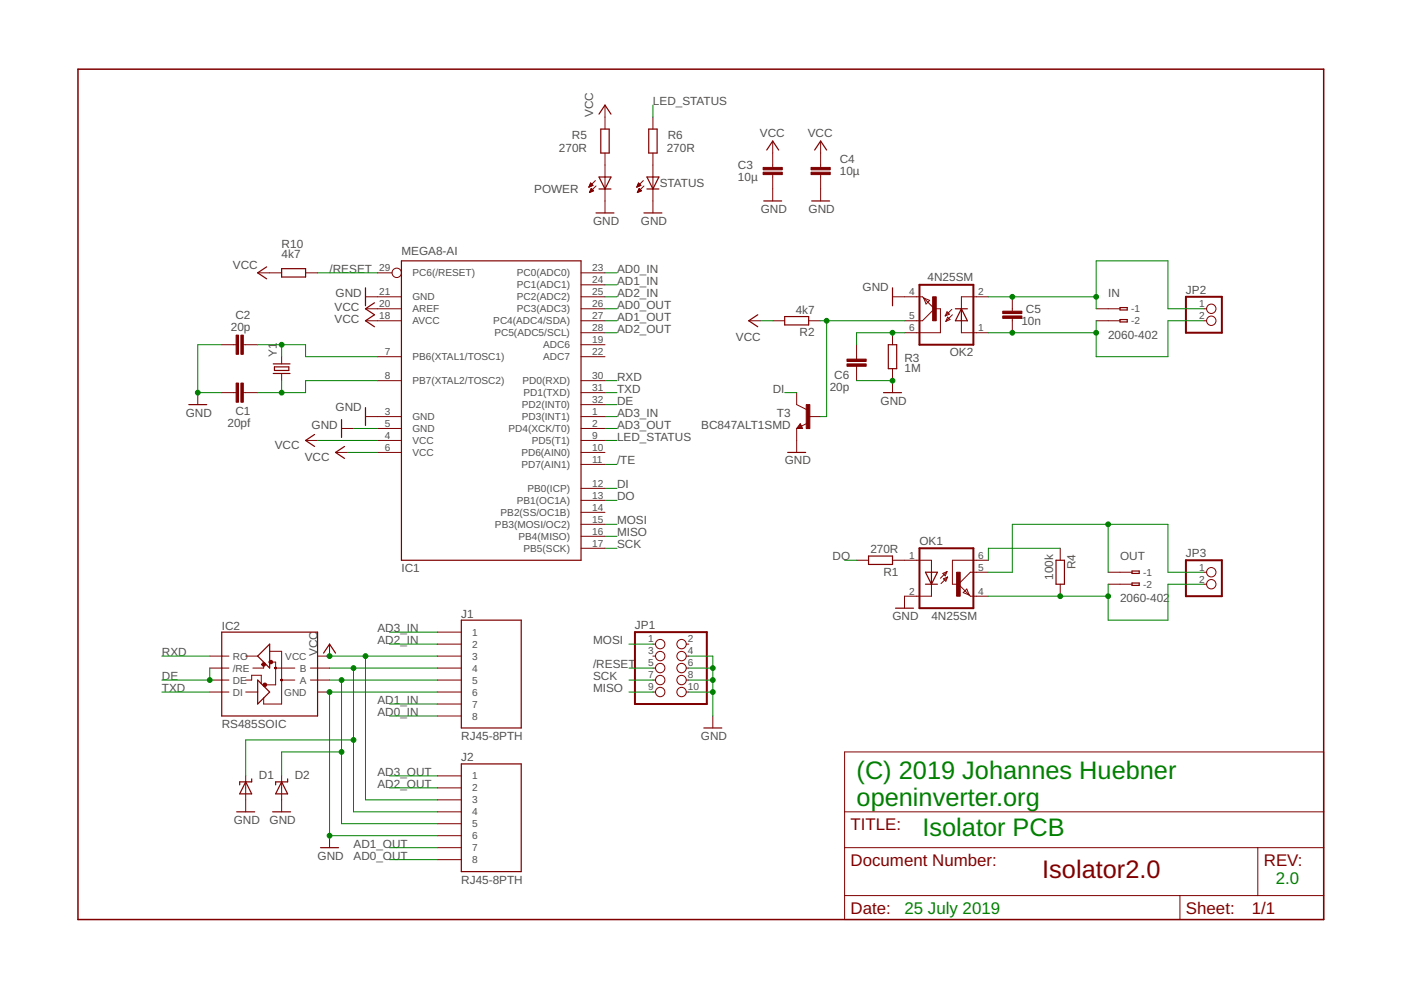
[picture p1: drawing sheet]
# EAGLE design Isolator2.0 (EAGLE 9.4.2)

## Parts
C1  20pf  C-EUC0805  [C0805]
C2  20p  C-EUC0805  [C0805]
C3  10µ  C-EUC0805  [C0805]
C4  10µ  C-EUC0805  [C0805]
C5  10n  C-EUC0805  [C0805]
C6  20p  C-EUC0805  [C0805]
D1  SUPPRESSOR-SMBJ  [SMBJ]
D2  SUPPRESSOR-SMBJ  [SMBJ]
IC1  MEGA8-AI  [TQFP32-08]
IC2  RS485SOIC  [SO08]
IN  2060-402  [2060-402]
J1  RJ45-8PTH  [RJ45-8]
J2  RJ45-8PTH  [RJ45-8]
JP1  PINHD-2X5  [2X05]
JP2  PINHD-1X2  [1X02]
JP3  PINHD-1X2  [1X02]
OK1  4N25SM  [DIL6-SMD]
OK2  4N25SM  [DIL6-SMD]
OUT  2060-402  [2060-402]
POWER  LEDCHIP-LED0805  [CHIP-LED0805]
R1  270R  R-EU_M0805  [M0805]
R2  4k7  R-EU_M0805  [M0805]
R3  1M  R-EU_M0805  [M0805]
R4  100k  R-EU_M0805  [M0805]
R5  270R  R-EU_M0805  [M0805]
R6  270R  R-EU_M0805  [M0805]
R10  4k7  R-EU_M0805  [M0805]
STATUS  LEDCHIP-LED0805  [CHIP-LED0805]
T3  BC847ALT1SMD  [SOT23]
Y1  CRYSTAL10.5X4.8  [CRYSTAL-SMD-10.5X4.8-2PIN]

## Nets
/RESET: IC1.29(PC6(/RESET)) JP1.5 R10.2
/TE: IC1.11(PD7(AIN1))
AD0_IN: IC1.23(PC0(ADC0)) J1.8
AD0_OUT: IC1.26(PC3(ADC3)) J2.8
AD1_IN: IC1.24(PC1(ADC1)) J1.7
AD1_OUT: IC1.27(PC4(ADC4/SDA)) J2.7
AD2_IN: IC1.25(PC2(ADC2)) J1.2
AD2_OUT: IC1.28(PC5(ADC5/SCL)) J2.2
AD3_IN: IC1.1(PD3(INT1)) J1.1
AD3_OUT: IC1.2(PD4(XCK/T0)) J2.1
DE: IC1.32(PD2(INT0)) IC2.2(/RE) IC2.3(DE)
DI: IC1.12(PB0(ICP)) T3.3(C)
DO: IC1.13(PB1(OC1A)) R1.2
GND: C1.1 C2.1 C3.2 C4.2 C6.1 D1.A D2.A IC1.3(GND) IC1.5(GND) IC1.21(GND) IC2.5(GND) J1.6 J2.6 JP1.4 JP1.6 JP1.8 JP1.10 OK1.2(C) OK2.4(EMI) POWER.C R3.2 STATUS.C T3.2(E)
LED_STATUS: IC1.9(PD5(T1)) R6.2
MISO: IC1.16(PB4(MISO)) JP1.9
MOSI: IC1.15(PB3(MOSI/OC2)) JP1.1
N$1: OK1.1(A) R1.1
N$2: C6.2 OK2.6(BAS) R3.1
N$3: OK2.5(COL) R2.1 T3.1(B)
N$4: OK1.6(BAS) R4.1
N$5: D1.C IC2.7(B) J1.4 J2.4
N$6: JP3.2 OK1.4(EMI) OUT.P22(B-2) R4.2
N$7: D2.C IC2.6(A) J1.5 J2.5
N$8: POWER.A R5.1
N$9: R6.1 STATUS.A
N$10: C2.2 IC1.7(PB6(XTAL1/TOSC1)) Y1.P$2
N$11: C1.2 IC1.8(PB7(XTAL2/TOSC2)) Y1.P$1
N$12: C5.1 IN.P22(B-2) JP2.2 OK2.1(A)
N$13: C5.2 IN.P21(B-1) JP2.1 OK2.2(C)
N$14: JP3.1 OK1.5(COL) OUT.P21(B-1)
RXD: IC1.30(PD0(RXD)) IC2.1(RO)
SCK: IC1.17(PB5(SCK)) JP1.7
TXD: IC1.31(PD1(TXD)) IC2.4(DI)
VCC: C3.1 C4.1 IC1.4(VCC) IC1.6(VCC) IC1.18(AVCC) IC1.20(AREF) IC2.8(VCC) J1.3 J2.3 R2.2 R5.2 R10.1
Unconnected: IC1.10(PD6(AIN0)) IC1.14(PB2(SS/OC1B)) IC1.19(ADC6) IC1.22(ADC7) IN.P1.1(-1) IN.P1.2(-2) JP1.2 JP1.3 OUT.P1.1(-1) OUT.P1.2(-2)

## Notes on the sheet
- (C) 2019 Johannes Huebner
  openinverter.org
- Isolator PCB
- 2.0
- 25 July 2019

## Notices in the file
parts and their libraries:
SparkFun-DigitalIC: Licensing: CC v3.0 Share-Alike You are welcome to use this library for commercial purposes.
